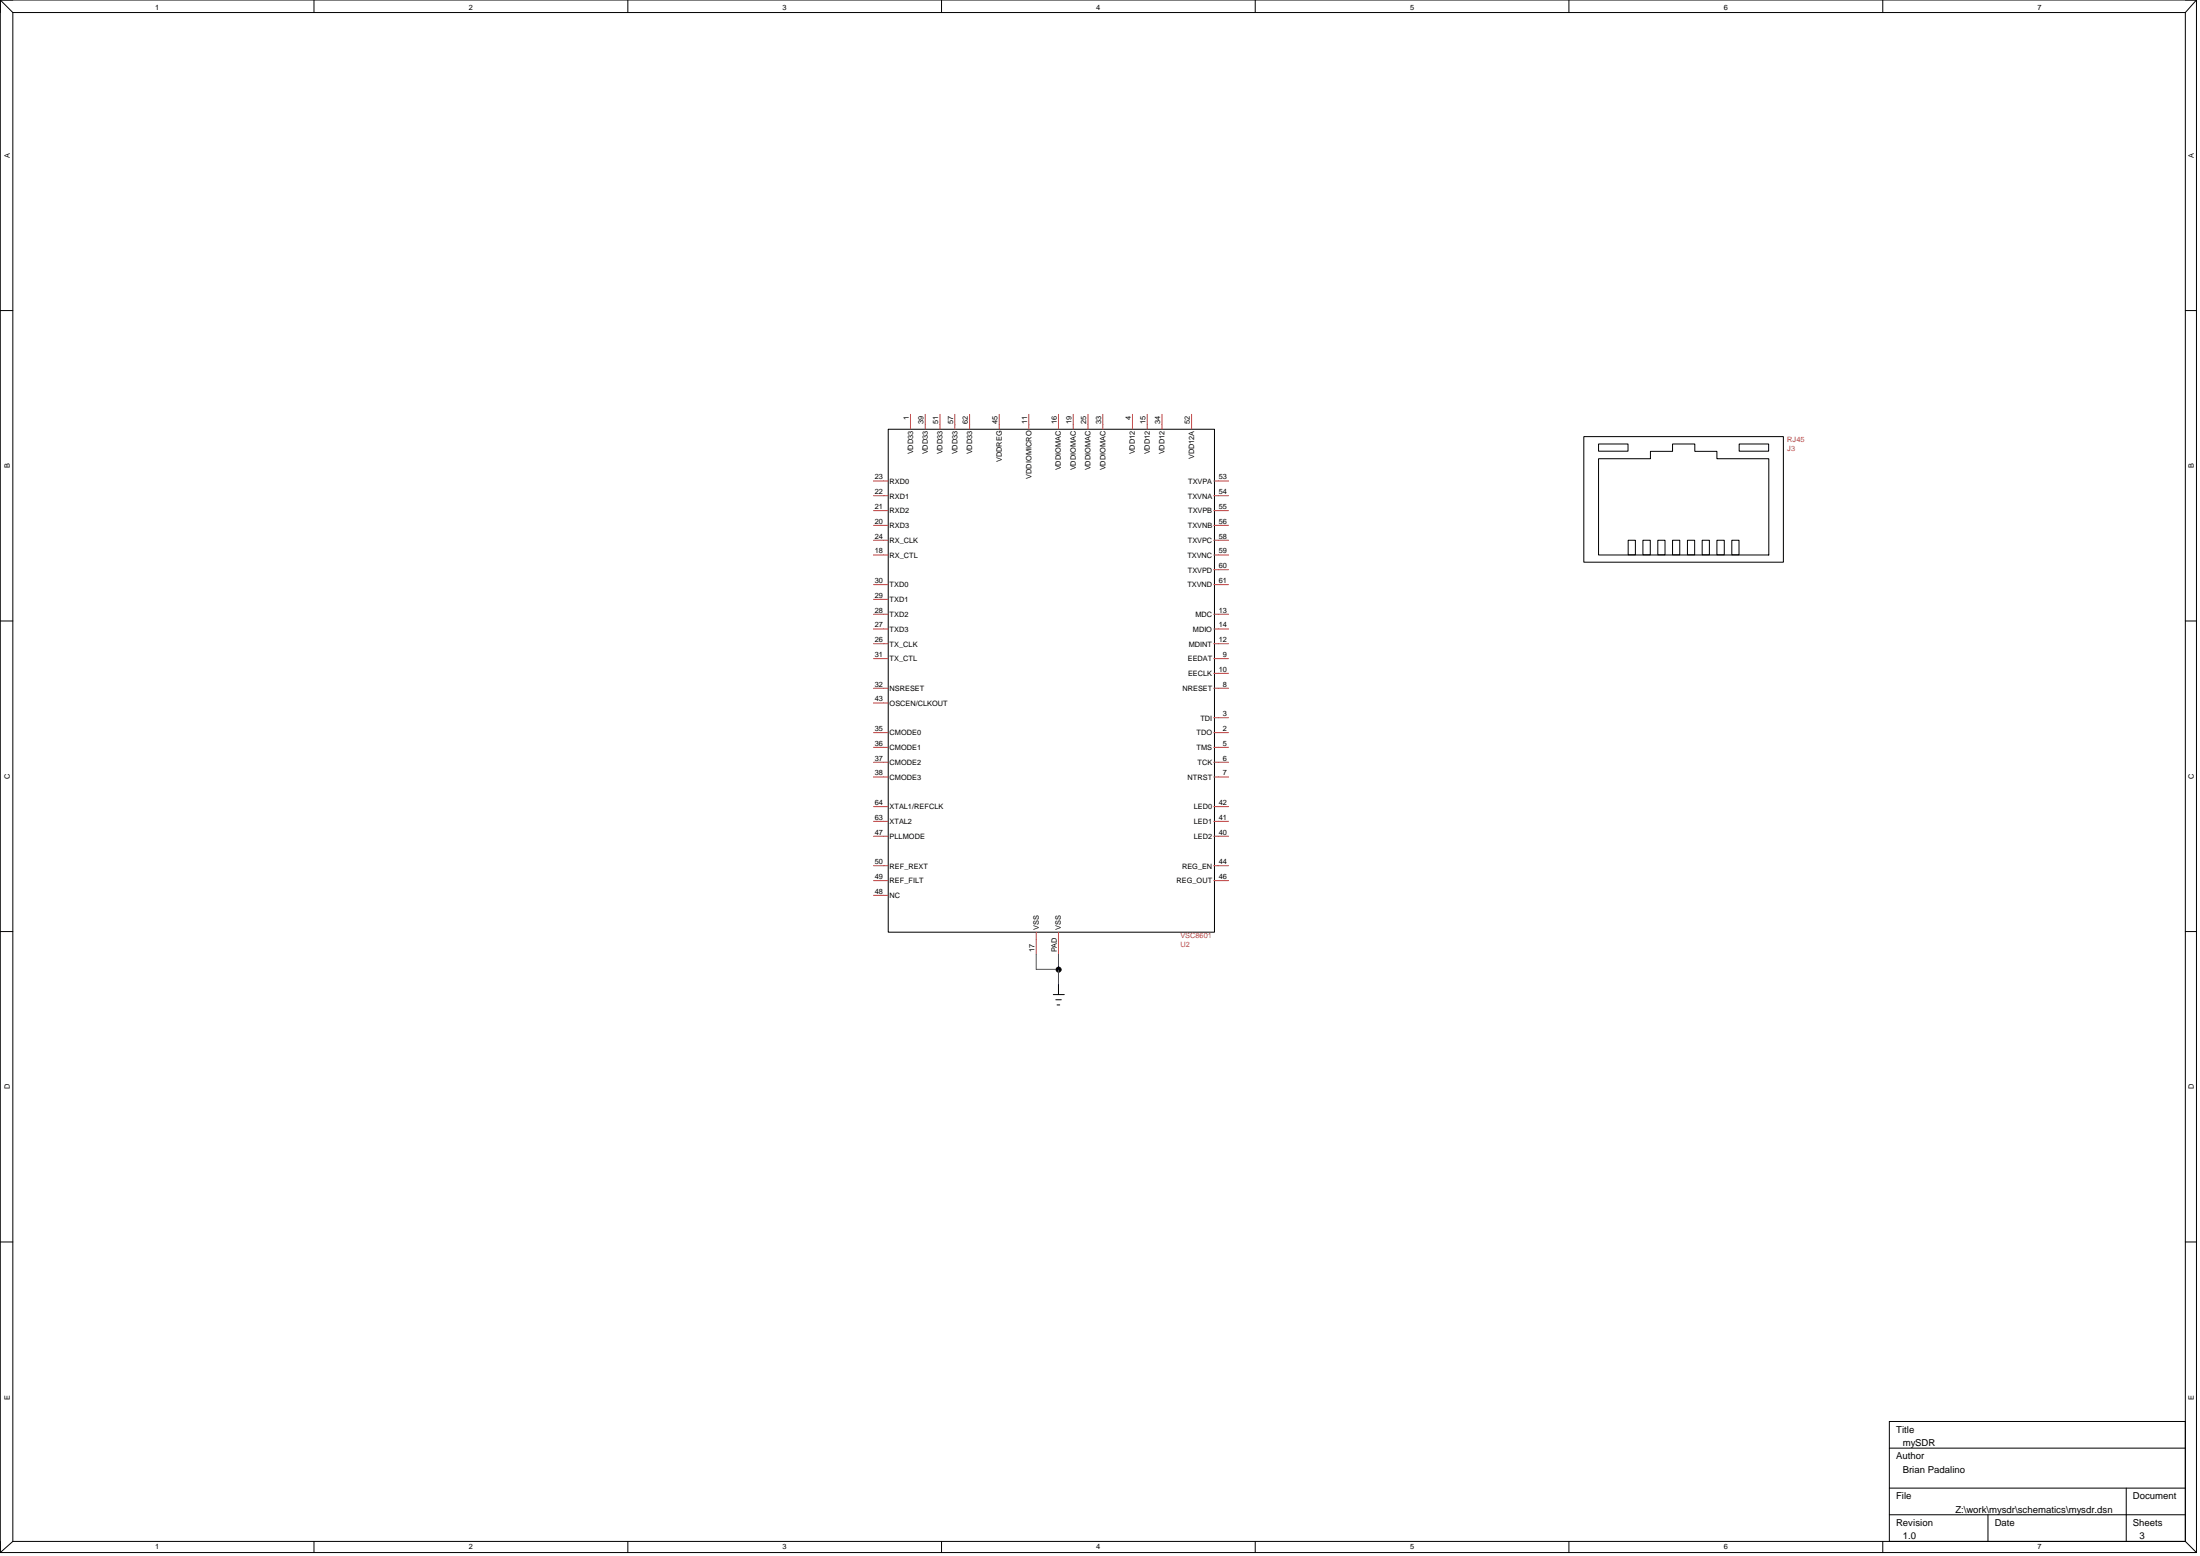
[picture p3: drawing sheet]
<svg xmlns="http://www.w3.org/2000/svg" width="594mm" height="420mm" viewBox="0 0 594 420" stroke-linecap="round" stroke-linejoin="round" font-family="sans-serif">
<g fill="none" stroke="#000" stroke-width=".27">
<path d="M.1 0h593M.1 0v419.2M.1 0l3.4 3.4M3.5 3.4h586.6M3.5 3.4v412.8M84.8 0v3.4M169.5 0v3.4M254.2 0v3.4M339 0v3.4M423.7 0v3.4M508.4 0v3.4M590.1 3.4v412.8"/>
<path d="M593.1 0v419.2M593.1 0l-3 3.4M.1 83.9h3.4M590.1 83.9h3M239.9 115.9h88v135.8h-88zM427.7 117.9h53.9v33.9h-53.9zM431.7 119.9h7.9v1.9h-7.9zM469.6 119.9h8v1.9h-8zM431.7 123.9h14v-2h5.9v-2h6.1v2h5.9v2h14v26h-45.9zM439.7 145.9h1.9v3.9h-1.9zM443.6 145.9h2v3.9h-2zM447.7 145.9h1.9v3.9h-1.9z"/>
<path d="M451.6 145.9h2v3.9h-2zM455.7 145.9h1.9v3.9h-1.9zM459.6 145.9h2v3.9h-2zM463.6 145.9h2v3.9h-2zM467.6 145.9h2v3.9h-2zM.1 167.7h3.4M590.1 167.7h3M.1 251.5h3.4M590.1 251.5h3M284.4 268.6h3M285.1 270h1.5M285.4 271.4h.8"/>
<path d="M285.8 265.8v2.8M.1 335.4h3.4M590.1 335.4h3M510.2 391h79.9M590.1 383.8h-79.9v32.4M.1 419.2h593M3.5 416.2h586.6M3.5 416.2l-3.4 3M84.8 416.2v3M169.5 416.2v3M254.2 416.2v3M339 416.2v3"/>
<path d="M423.7 416.2v3M508.4 416.2v3M510.2 401.8h79.9M510.2 409h79.9M536.8 409v7.2M574.2 401.8v14.4M590.1 416.2l3 3"/>
<circle cx="285.9" cy="261.8" r=".68"/>
</g>
<g fill="none" stroke="#c04040" stroke-width=".27">
<path d="M245.9 111.9v4M249.8 111.9v4M253.8 111.9v4M257.8 111.9v4M261.8 111.9v4M269.8 111.9v4M277.8 111.9v4M285.8 111.9v4M289.8 111.9v4M293.8 111.9v4M297.8 111.9v4M305.8 111.9v4"/>
<path d="M309.8 111.9v4M313.8 111.9v4M321.8 111.9v4M235.9 129.9h4M235.9 133.9h4M235.9 137.9h4M327.8 129.9h4M327.8 133.9h4M327.8 137.9h4M235.9 141.9h4M235.9 145.9h4M235.9 149.9h4"/>
<path d="M235.9 157.9h4M327.8 141.9h4M327.8 145.9h4M327.8 149.9h4M327.8 153.8h4M327.8 157.9h4M235.9 161.8h4M235.9 165.9h4M235.9 169.8h4M235.9 173.8h4M235.9 177.8h4M327.8 165.9h4"/>
<path d="M327.8 169.8h4M327.8 173.8h4M327.8 177.8h4M235.9 185.8h4M235.9 189.8h4M235.9 197.8h4M327.8 185.8h4M327.8 181.8h4M327.8 193.8h4M327.8 197.8h4M235.9 201.8h4M235.9 205.8h4"/>
<path d="M235.9 209.8h4M235.9 217.8h4M327.8 201.8h4M327.8 205.8h4M327.8 209.8h4M327.8 217.8h4M235.9 221.8h4M235.9 225.8h4M235.9 233.8h4M235.9 237.8h4M327.8 221.8h4M327.8 225.8h4"/>
<path d="M327.8 233.8h4M327.8 237.8h4M235.9 241.8h4M279.8 251.8v6M285.8 251.8v6"/>
</g>
<path d="M279.8 257.8v3.9h6M285.8 257.8v8" fill="none" stroke="#00f" stroke-width=".27"/>
<circle cx="285.9" cy="261.8" r=".68" fill="#000"/>
<g font-size="2.6">
<text x="512" y="386.9">Title</text>
<text x="512" y="394.1">Author</text>
<text x="513.8" y="390.5">mySDR</text>
<text x="513.8" y="397.7">Brian Padalino</text>
<text x="512" y="404.9">File</text>
<text x="575.9" y="404.9">Document</text>
<text x="512" y="412.1">Revision</text>
<text x="528" y="408.5">Z:\work\mysdr\schematics\mysdr.dsn</text>
<text x="538.6" y="412.1">Date</text>
<text x="575.9" y="412.1">Sheets</text>
<text x="513.8" y="415.7">1.0</text>
<text x="577.8" y="415.7">3</text>
</g>
<g font-size="2">
<text x="41.9" y="2.6">1</text>
<text x="126.6" y="2.6">2</text>
<text x="211.3" y="2.6">3</text>
<text x="296" y="2.6">4</text>
<text x="380.8" y="2.6">5</text>
<text x="465.5" y="2.6">6</text>
<text x="550.2" y="2.6">7</text>
<text x="2.6" y="42.6" transform="rotate(-90 2.6 42.6)">A</text>
<text x="592.4" y="42.6" transform="rotate(-90 592.4 42.6)">A</text>
<text x="245.4" y="113.4" transform="rotate(-90 245.4 113.4)">1</text>
<text x="305.3" y="113.4" transform="rotate(-90 305.3 113.4)">4</text>
<text x="249.4" y="114.6" transform="rotate(-90 249.4 114.6)">39</text>
<text x="253.4" y="114.6" transform="rotate(-90 253.4 114.6)">51</text>
<text x="257.4" y="114.6" transform="rotate(-90 257.4 114.6)">57</text>
<text x="261.4" y="114.6" transform="rotate(-90 261.4 114.6)">62</text>
<text x="269.4" y="114.6" transform="rotate(-90 269.4 114.6)">45</text>
<text x="277.4" y="114.6" transform="rotate(-90 277.4 114.6)">11</text>
<text x="285.4" y="114.6" transform="rotate(-90 285.4 114.6)">16</text>
<text x="289.3" y="114.6" transform="rotate(-90 289.3 114.6)">19</text>
<text x="293.3" y="114.6" transform="rotate(-90 293.3 114.6)">25</text>
<text x="297.3" y="114.6" transform="rotate(-90 297.3 114.6)">33</text>
<text x="309.3" y="114.6" transform="rotate(-90 309.3 114.6)">15</text>
<text x="313.3" y="114.6" transform="rotate(-90 313.3 114.6)">34</text>
<text x="321.3" y="114.6" transform="rotate(-90 321.3 114.6)">52</text>
<text x="246.5" y="122.7" transform="rotate(-90 246.5 122.7)">VDD33</text>
<text x="250.6" y="122.7" transform="rotate(-90 250.6 122.7)">VDD33</text>
<text x="254.5" y="122.7" transform="rotate(-90 254.5 122.7)">VDD33</text>
<text x="258.6" y="122.7" transform="rotate(-90 258.6 122.7)">VDD33</text>
<text x="262.5" y="122.7" transform="rotate(-90 262.5 122.7)">VDD33</text>
<text x="270.5" y="124.8" transform="rotate(-90 270.5 124.8)">VDDREG</text>
<text x="306.5" y="122.7" transform="rotate(-90 306.5 122.7)">VDD12</text>
<text x="310.5" y="122.7" transform="rotate(-90 310.5 122.7)">VDD12</text>
<text x="314.5" y="122.7" transform="rotate(-90 314.5 122.7)">VDD12</text>
<text x="322.5" y="124" transform="rotate(-90 322.5 124)">VDD12A</text>
<text x="2.6" y="126.4" transform="rotate(-90 2.6 126.4)">B</text>
<text x="236.3" y="129.5">23</text>
<text x="240.2" y="130.6">RXD0</text>
<text x="278.5" y="129.3" transform="rotate(-90 278.5 129.3)">VDDIOMICRO</text>
<text x="286.5" y="127" transform="rotate(-90 286.5 127)">VDDIOMAC</text>
<text x="290.5" y="127" transform="rotate(-90 290.5 127)">VDDIOMAC</text>
<text x="294.5" y="127" transform="rotate(-90 294.5 127)">VDDIOMAC</text>
<text x="298.5" y="127" transform="rotate(-90 298.5 127)">VDDIOMAC</text>
<text x="320.8" y="130.6">TXVPA</text>
<text x="329.1" y="129.5">53</text>
<text x="592.4" y="126.4" transform="rotate(-90 592.4 126.4)">B</text>
<text x="236.3" y="137.5">21</text>
<text x="236.3" y="133.4">22</text>
<text x="240.2" y="134.6">RXD1</text>
<text x="320.8" y="134.6">TXVNA</text>
<text x="329.1" y="133.4">54</text>
<text x="329.1" y="137.5">55</text>
<text x="236.3" y="141.4">20</text>
<text x="240.2" y="142.6">RXD3</text>
<text x="240.2" y="138.6">RXD2</text>
<text x="320.8" y="142.6">TXVNB</text>
<text x="320.8" y="138.6">TXVPB</text>
<text x="329.1" y="141.4">56</text>
<text x="236.3" y="145.5">24</text>
<text x="236.3" y="149.4">18</text>
<text x="240.2" y="146.6">RX_CLK</text>
<text x="320.8" y="146.6">TXVPC</text>
<text x="329.1" y="145.5">58</text>
<text x="329.1" y="149.4">59</text>
<text x="240.2" y="150.6">RX_CTL</text>
<text x="320.6" y="150.6">TXVNC</text>
<text x="320.8" y="154.6">TXVPD</text>
<text x="329.1" y="153.4">60</text>
<text x="236.3" y="157.4">30</text>
<text x="236.3" y="161.4">29</text>
<text x="240.2" y="158.6">TXD0</text>
<text x="320.6" y="158.6">TXVND</text>
<text x="329.1" y="157.4">61</text>
<text x="236.3" y="165.4">28</text>
<text x="240.2" y="162.6">TXD1</text>
<text x="240.2" y="166.6">TXD2</text>
<text x="322.8" y="166.6">MDC</text>
<text x="329.1" y="165.4">13</text>
<text x="236.3" y="169.4">27</text>
<text x="236.3" y="173.4">26</text>
<text x="240.2" y="170.6">TXD3</text>
<text x="322.1" y="170.6">MDIO</text>
<text x="329.1" y="173.4">12</text>
<text x="329.1" y="169.4">14</text>
<text x="236.3" y="177.4">31</text>
<text x="240.2" y="174.6">TX_CLK</text>
<text x="240.2" y="178.6">TX_CTL</text>
<text x="320.8" y="178.6">EEDAT</text>
<text x="321" y="174.6">MDINT</text>
<text x="330.2" y="177.4">9</text>
<text x="236.3" y="185.4">32</text>
<text x="320.8" y="182.6">EECLK</text>
<text x="329.1" y="181.4">10</text>
<text x="330.2" y="185.4">8</text>
<text x="236.3" y="189.4">43</text>
<text x="240.2" y="186.6">NSRESET</text>
<text x="240.2" y="190.6">OSCEN/CLKOUT</text>
<text x="319.3" y="186.6">NRESET</text>
<text x="236.3" y="197.4">35</text>
<text x="324.1" y="194.6">TDI</text>
<text x="330.2" y="197.4">2</text>
<text x="330.2" y="193.4">3</text>
<text x="236.3" y="201.4">36</text>
<text x="240.2" y="198.6">CMODE0</text>
<text x="240.2" y="202.6">CMODE1</text>
<text x="323.1" y="198.6">TDO</text>
<text x="323.1" y="202.6">TMS</text>
<text x="330.2" y="201.4">5</text>
<text x="236.3" y="205.4">37</text>
<text x="236.3" y="209.4">38</text>
<text x="240.2" y="206.5">CMODE2</text>
<text x="323.4" y="206.5">TCK</text>
<text x="330.2" y="209.4">7</text>
<text x="330.2" y="205.4">6</text>
<text x="2.6" y="210.3" transform="rotate(-90 2.6 210.3)">C</text>
<text x="240.2" y="210.6">CMODE3</text>
<text x="320.7" y="210.6">NTRST</text>
<text x="592.4" y="210.3" transform="rotate(-90 592.4 210.3)">C</text>
<text x="236.3" y="217.4">64</text>
<text x="236.3" y="221.4">63</text>
<text x="240.2" y="218.6">XTAL1/REFCLK</text>
<text x="322.4" y="218.6">LED0</text>
<text x="329.1" y="217.4">42</text>
<text x="329.1" y="221.4">41</text>
<text x="236.3" y="225.4">47</text>
<text x="240.2" y="222.5">XTAL2</text>
<text x="240.2" y="226.5">PLLMODE</text>
<text x="322.4" y="222.5">LED1</text>
<text x="322.4" y="226.5">LED2</text>
<text x="329.1" y="225.4">40</text>
<text x="236.3" y="233.3">50</text>
<text x="329.1" y="233.3">44</text>
<text x="236.3" y="237.4">49</text>
<text x="240.2" y="234.5">REF_REXT</text>
<text x="240.2" y="238.5">REF_FILT</text>
<text x="317.7" y="238.5">REG_OUT</text>
<text x="319.2" y="234.5">REG_EN</text>
<text x="329.1" y="237.4">46</text>
<text x="236.3" y="241.3">48</text>
<text x="240.2" y="242.5">NC</text>
<text x="280.5" y="251.2" transform="rotate(-90 280.5 251.2)">VSS</text>
<text x="286.5" y="251.2" transform="rotate(-90 286.5 251.2)">VSS</text>
<text x="279.4" y="257.2" transform="rotate(-90 279.4 257.2)">17</text>
<text x="285.4" y="257.2" transform="rotate(-90 285.4 257.2)">PAD</text>
<text x="2.6" y="294.2" transform="rotate(-90 2.6 294.2)">D</text>
<text x="592.4" y="294.2" transform="rotate(-90 592.4 294.2)">D</text>
<text x="2.6" y="378" transform="rotate(-90 2.6 378)">E</text>
<text x="592.4" y="378" transform="rotate(-90 592.4 378)">E</text>
<text x="41.9" y="418.4">1</text>
<text x="126.6" y="418.4">2</text>
<text x="211.3" y="418.4">3</text>
<text x="296" y="418.4">4</text>
<text x="380.8" y="418.4">5</text>
<text x="465.5" y="418.4">6</text>
<text x="550.2" y="418.4">7</text>
</g>
<g font-size="2" fill="#c04040">
<text x="482.6" y="119.5">RJ45</text>
<text x="482.6" y="121.9">J3</text>
<text x="318.8" y="255.7">U2</text>
<text x="318.8" y="253.3">VSC8601</text>
</g>
</svg>
